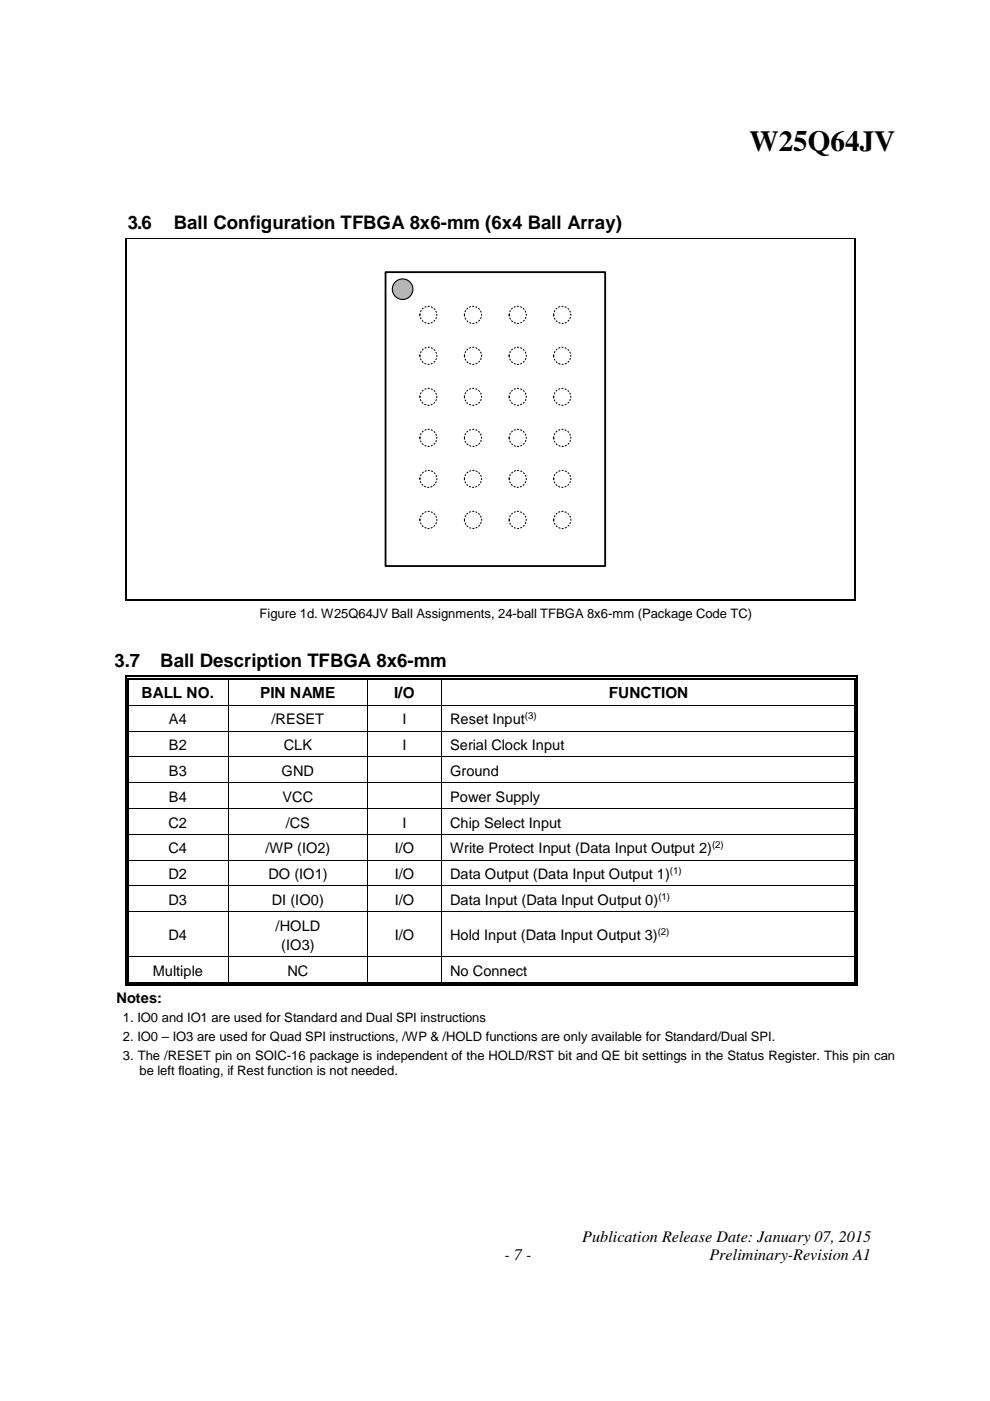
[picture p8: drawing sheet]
<svg xmlns="http://www.w3.org/2000/svg" width="210mm" height="297mm" viewBox="0 0 210 297" stroke-linecap="round" stroke-linejoin="round" font-family="sans-serif">
<g fill="#000">
<path d="M26.6 50.5h.2v.2h-.2zM181.2 50.5h.2v.2h-.2zM26.6 127.2h.2v.2h-.2zM181.2 127.2h.2v.2h-.2zM26.6 143.3h.3v.8h-.3zM26.6 143.3h.7v.3h-.7zM26.6 149.5h.3v.1h-.3zM26.6 155h.3v.2h-.3zM27.1 143.8h.2v.3h-.2zM27.1 149.5h.2v.1h-.2zM27.1 155h.2v.2h-.2zM48.3 144.1h.2z"/>
<path d="M48.3 143.3h.7v.3h-.7zM48.3 143.8h.7v.3h-.7zM48.3 149.5h.2v.1h-.2zM48.3 155h.2v.2h-.2zM77.9 144.1h.1zM77.9 143.3h.7v.3h-.7zM77.9 143.8h.7v.3h-.7zM77.9 149.5l.1 .1zM77.9 155l.1 .2zM93.5 144.1h.1zM93.5 143.3h.7v.3h-.7zM93.5 143.8h.7v.3h-.7z"/>
<path d="M93.5 149.5h.1v.1h-.1zM93.5 155h.1v.2h-.1zM181.1 143.3h.8v.3h-.8zM181.1 143.8h.3v.3h-.3zM181.1 149.5h.3v.1h-.3zM181.1 155h.3v.2h-.3zM181.6 143.3h.3v.8h-.3zM181.6 149.5h.3v.1h-.3zM181.6 155h.3v.2h-.3zM26.6 160.4h.3v.2h-.3zM26.6 165.9h.3v.2h-.3zM26.6 171.4h.3v.1h-.3z"/>
<path d="M26.6 176.8h.3v.2h-.3zM27.1 160.4h.2v.2h-.2zM27.1 165.9h.2v.2h-.2zM27.1 171.4h.2v.1h-.2zM27.1 176.8h.2v.2h-.2zM48.3 160.4h.2v.2h-.2zM48.3 165.9h.2v.2h-.2zM48.3 171.4h.2v.1h-.2zM48.3 176.8h.2v.2h-.2zM77.9 160.4l.1 .2zM77.9 165.9l.1 .2zM77.9 171.4l.1 .1z"/>
<path d="M77.9 176.8l.1 .2zM93.5 160.4h.1v.2h-.1zM93.5 165.9h.1v.2h-.1zM93.5 171.4h.1v.1h-.1zM93.5 176.8h.1v.2h-.1zM181.1 160.4h.3v.2h-.3zM181.1 165.9h.3v.2h-.3zM181.1 171.4h.3v.1h-.3zM181.1 176.8h.3v.2h-.3zM181.6 160.4h.3v.2h-.3zM181.6 165.9h.3v.2h-.3zM181.6 171.4h.3v.1h-.3z"/>
<path d="M181.6 176.8h.3v.2h-.3zM26.6 182.3h.3v.2h-.3zM26.6 187.7h.3v.2h-.3zM26.6 193.2h.3v.2h-.3zM27.1 182.3h.2v.2h-.2zM27.1 187.7h.2v.2h-.2zM27.1 193.2h.2v.2h-.2zM48.3 182.3h.2v.2h-.2zM48.3 187.7h.2v.2h-.2zM48.3 193.2h.2v.2h-.2zM77.9 182.3l.1 .2zM77.9 187.7l.1 .2z"/>
<path d="M77.9 193.2l.1 .2zM93.5 182.3h.1v.2h-.1zM93.5 187.7h.1v.2h-.1zM93.5 193.2h.1v.2h-.1zM181.1 182.3h.3v.2h-.3zM181.1 187.7h.3v.2h-.3zM181.1 193.2h.3v.2h-.3zM181.6 182.3h.3v.2h-.3zM181.6 187.7h.3v.2h-.3zM181.6 193.2h.3v.2h-.3zM26.6 202.8h.3v.1h-.3zM26.6 208.3h.3v.7h-.3z"/>
<path d="M26.6 208.8h.7v.2h-.7zM27.1 202.8h.2v.1h-.2zM27.1 208.3h.2v.2h-.2zM48.3 202.8h.2v.1h-.2zM48.3 208.3h.7v.2h-.7zM48.3 208.8h.7v.2h-.7zM77.9 202.8l.1 .1zM77.9 208.3h.7v.2h-.7zM77.9 208.8h.7v.2h-.7zM93.5 202.8h.1v.1h-.1zM93.5 208.3h.7v.2h-.7zM93.5 208.8h.7v.2h-.7z"/>
<path d="M181.1 202.8h.3v.1h-.3zM181.1 208.8h.8v.2h-.8zM181.1 208.3h.3v.2h-.3zM181.6 202.8h.3v.1h-.3zM181.6 208.3h.3v.7h-.3z"/>
</g>
<g fill="none" stroke="#000" stroke-width=".21">
<path d="M26.8 50.6h154.4M27.3 149.6h21M27.3 155.1h21M48.4 144.1v5.4M48.4 149.6v5.4M48.4 155.2v5.2M48.5 149.6h29.4M48.5 155.1h29.4M78 144.1v5.4M78 149.6v5.4M78 155.2v5.2M78 149.6h15.5"/>
<path d="M78 155.1h15.5M93.6 144.1v5.4M93.6 149.6v5.4M93.6 155.2v5.2M93.6 149.6h87.5M93.6 155.1h87.5M27.3 160.5h21M27.3 166h21M27.3 171.4h21M27.3 176.9h21M48.4 160.6v5.3M48.4 166.1v5.3"/>
<path d="M48.4 171.5v5.3M48.4 177v5.3M48.5 160.5h29.4M48.5 166h29.4M48.5 171.4h29.4M48.5 176.9h29.4M78 160.6v5.3M78 166.1v5.3M78 171.5v5.3M78 177v5.3M78 160.5h15.5M78 166h15.5"/>
<path d="M78 171.4h15.5M78 176.9h15.5M93.6 160.6v5.3M93.6 166.1v5.3M93.6 171.5v5.3M93.6 177v5.3M93.6 160.5h87.5M93.6 166h87.5M93.6 171.4h87.5M93.6 176.9h87.5M27.3 182.4h21M27.3 187.8h21"/>
<path d="M27.3 193.3h21M48.4 182.5v5.2M48.4 187.9v5.3M48.4 193.4v9.4M48.5 182.4h29.4M48.5 187.8h29.4M48.5 193.3h29.4M78 182.5v5.2M78 187.9v5.3M78 193.4v9.4M78 182.4h15.5M78 187.8h15.5"/>
<path d="M78 193.3h15.5M93.6 182.5v5.2M93.6 187.9v5.3M93.6 193.4v9.4M93.6 182.4h87.5M93.6 187.8h87.5M93.6 193.3h87.5M27.3 202.9h21M48.4 202.9v5.4M48.5 202.9h29.4M78 202.9v5.4M78 202.9h15.5"/>
<path d="M93.6 202.9v5.4M93.6 202.9h87.5"/>
</g>
<g fill="none" stroke="#000" stroke-width=".25">
<path d="M26.7 50.7v76.5M181.3 50.7v76.5M26.8 127.3h154.4M26.8 144.1v5.4M26.8 149.6v5.4M26.8 155.2v5.2M27.2 144.1v5.4M27.2 149.6v5.4M27.2 155.2v5.2M27.3 143.4h21M27.3 143.9h21M49 143.4h28.9"/>
<path d="M49 143.9h28.9M78.6 143.4h14.9M78.6 143.9h14.9M94.2 143.4h86.9M94.2 143.9h86.9M181.3 144.1v5.4M181.3 149.6v5.4M181.3 155.2v5.2M181.7 144.1v5.4M181.7 149.6v5.4M181.7 155.2v5.2M26.8 160.6v5.3"/>
<path d="M26.8 166.1v5.3M26.8 171.5v5.3M26.8 177v5.3M27.2 160.6v5.3M27.2 166.1v5.3M27.2 171.5v5.3M27.2 177v5.3M181.3 160.6v5.3M181.3 166.1v5.3M181.3 171.5v5.3M181.3 177v5.3M181.7 160.6v5.3"/>
<path d="M181.7 166.1v5.3M181.7 171.5v5.3M181.7 177v5.3M26.8 182.5v5.2M26.8 187.9v5.3M26.8 193.4v9.4M27.2 182.5v5.2M27.2 187.9v5.3M27.2 193.4v9.4M181.3 182.5v5.2M181.3 187.9v5.3M181.3 193.4v9.4"/>
<path d="M181.7 182.5v5.2M181.7 187.9v5.3M181.7 193.4v9.4M26.8 202.9v5.4M27.2 202.9v5.4M27.3 208.9h21M27.3 208.4h21M49 208.9h28.9M49 208.4h28.9M78.6 208.9h14.9M78.6 208.4h14.9M94.2 208.9h86.9"/>
<path d="M94.2 208.4h86.9M181.3 202.9v5.4M181.7 202.9v5.4"/>
</g>
<path d="M81.7 57.7h46.6v62.3h-46.6z" fill-rule="evenodd" fill="#fff"/>
<path d="M81.7 57.7h46.6v62.3h-46.6z" fill="none" stroke="#000" stroke-width=".39"/>
<circle cx="90.8" cy="92.8" r="1.81" fill="#fff"/>
<circle cx="90.8" cy="92.8" r="1.81" fill="none" stroke="#000" stroke-width=".23" stroke-dasharray=".2 .5"/>
<circle cx="100.3" cy="92.8" r="1.82" fill="#fff"/>
<circle cx="100.3" cy="92.8" r="1.82" fill="none" stroke="#000" stroke-width=".23" stroke-dasharray=".2 .5"/>
<circle cx="109.8" cy="92.8" r="1.82" fill="#fff"/>
<circle cx="109.8" cy="92.8" r="1.82" fill="none" stroke="#000" stroke-width=".23" stroke-dasharray=".2 .5"/>
<circle cx="119.2" cy="92.8" r="1.82" fill="#fff"/>
<circle cx="119.2" cy="92.8" r="1.82" fill="none" stroke="#000" stroke-width=".23" stroke-dasharray=".2 .5"/>
<circle cx="90.8" cy="101.5" r="1.8" fill="#fff"/>
<circle cx="90.8" cy="101.5" r="1.8" fill="none" stroke="#000" stroke-width=".23" stroke-dasharray=".2 .5"/>
<circle cx="100.3" cy="101.5" r="1.81" fill="#fff"/>
<circle cx="100.3" cy="101.5" r="1.81" fill="none" stroke="#000" stroke-width=".23" stroke-dasharray=".2 .5"/>
<circle cx="109.8" cy="101.5" r="1.81" fill="#fff"/>
<circle cx="109.8" cy="101.5" r="1.81" fill="none" stroke="#000" stroke-width=".23" stroke-dasharray=".2 .5"/>
<circle cx="119.2" cy="101.5" r="1.81" fill="#fff"/>
<circle cx="119.2" cy="101.5" r="1.81" fill="none" stroke="#000" stroke-width=".23" stroke-dasharray=".2 .5"/>
<circle cx="90.8" cy="110.2" r="1.81" fill="#fff"/>
<circle cx="90.8" cy="110.2" r="1.81" fill="none" stroke="#000" stroke-width=".23" stroke-dasharray=".2 .5"/>
<circle cx="100.3" cy="110.2" r="1.82" fill="#fff"/>
<circle cx="100.3" cy="110.2" r="1.82" fill="none" stroke="#000" stroke-width=".23" stroke-dasharray=".2 .5"/>
<circle cx="109.8" cy="110.2" r="1.81" fill="#fff"/>
<circle cx="109.8" cy="110.2" r="1.81" fill="none" stroke="#000" stroke-width=".23" stroke-dasharray=".2 .5"/>
<circle cx="119.2" cy="110.2" r="1.82" fill="#fff"/>
<circle cx="119.2" cy="110.2" r="1.82" fill="none" stroke="#000" stroke-width=".23" stroke-dasharray=".2 .5"/>
<circle cx="90.8" cy="66.8" r="1.81" fill="#fff"/>
<circle cx="90.8" cy="66.8" r="1.81" fill="none" stroke="#000" stroke-width=".23" stroke-dasharray=".2 .5"/>
<circle cx="100.3" cy="66.8" r="1.82" fill="#fff"/>
<circle cx="100.3" cy="66.8" r="1.82" fill="none" stroke="#000" stroke-width=".23" stroke-dasharray=".2 .5"/>
<circle cx="109.8" cy="66.8" r="1.81" fill="#fff"/>
<circle cx="109.8" cy="66.8" r="1.81" fill="none" stroke="#000" stroke-width=".23" stroke-dasharray=".2 .5"/>
<circle cx="119.2" cy="66.8" r="1.82" fill="#fff"/>
<circle cx="119.2" cy="66.8" r="1.82" fill="none" stroke="#000" stroke-width=".23" stroke-dasharray=".2 .5"/>
<circle cx="90.8" cy="75.4" r="1.81" fill="#fff"/>
<circle cx="90.8" cy="75.4" r="1.81" fill="none" stroke="#000" stroke-width=".23" stroke-dasharray=".2 .5"/>
<circle cx="100.3" cy="75.4" r="1.82" fill="#fff"/>
<circle cx="100.3" cy="75.4" r="1.82" fill="none" stroke="#000" stroke-width=".23" stroke-dasharray=".2 .5"/>
<circle cx="109.8" cy="75.4" r="1.81" fill="#fff"/>
<circle cx="109.8" cy="75.4" r="1.81" fill="none" stroke="#000" stroke-width=".23" stroke-dasharray=".2 .5"/>
<circle cx="119.2" cy="75.4" r="1.82" fill="#fff"/>
<circle cx="119.2" cy="75.4" r="1.82" fill="none" stroke="#000" stroke-width=".23" stroke-dasharray=".2 .5"/>
<circle cx="90.8" cy="84.1" r="1.8" fill="#fff"/>
<circle cx="90.8" cy="84.1" r="1.8" fill="none" stroke="#000" stroke-width=".23" stroke-dasharray=".2 .5"/>
<circle cx="100.3" cy="84.1" r="1.81" fill="#fff"/>
<circle cx="100.3" cy="84.1" r="1.81" fill="none" stroke="#000" stroke-width=".23" stroke-dasharray=".2 .5"/>
<circle cx="109.8" cy="84.1" r="1.81" fill="#fff"/>
<circle cx="109.8" cy="84.1" r="1.81" fill="none" stroke="#000" stroke-width=".23" stroke-dasharray=".2 .5"/>
<circle cx="119.2" cy="84.1" r="1.81" fill="#fff"/>
<circle cx="119.2" cy="84.1" r="1.81" fill="none" stroke="#000" stroke-width=".23" stroke-dasharray=".2 .5"/>
<circle cx="85.4" cy="61.3" r="2.18" fill="#b3b3b3"/>
<circle cx="85.4" cy="61.3" r="2.18" fill="none" stroke="#000" stroke-width=".23"/>
<text font-size="6.2" x="158.9" y="32">W25Q64JV</text>
<g font-size="4">
<text x="27.1" y="48.5">3.6</text>
<text x="36.9" y="48.5">Ball Configuration TFBGA 8x6-mm (6x4 Ball Array)</text>
<text x="24.3" y="141.4">3.7</text>
<text x="34" y="141.4">Ball Description TFBGA 8x6-mm</text>
</g>
<g font-size="3.4">
<text x="123.4" y="263.3">Publication Release Date: January 07, 2015</text>
<text x="106.9" y="267.2">- 7 -</text>
<text x="150.5" y="267.2">Preliminary-Revision A1</text>
</g>
<g font-size="3.3">
<text x="30" y="147.9">BALL NO.</text>
<text x="55.2" y="147.9">PIN NAME</text>
<text x="83.6" y="147.9">I/O</text>
<text x="129.1" y="147.9">FUNCTION</text>
</g>
<g font-size="3.1">
<text x="35.8" y="153.6">A4</text>
<text x="57.6" y="153.6">/RESET</text>
<text x="85.3" y="153.6">I</text>
<text x="95.4" y="153.6">Reset Input</text>
<text x="35.8" y="159">B2</text>
<text x="60.2" y="159">CLK</text>
<text x="85.3" y="159">I</text>
<text x="95.4" y="159">Serial Clock Input</text>
<text x="35.8" y="164.5">B3</text>
<text x="59.7" y="164.5">GND</text>
<text x="95.4" y="164.5">Ground</text>
<text x="35.8" y="170">B4</text>
<text x="59.9" y="170">VCC</text>
<text x="95.4" y="170">Power Supply</text>
<text x="35.7" y="175.5">C2</text>
<text x="60.6" y="175.5">/CS</text>
<text x="85.3" y="175.5">I</text>
<text x="95.4" y="175.5">Chip Select Input</text>
<text x="35.7" y="180.9">C4</text>
<text x="56.3" y="180.9">/WP (IO2)</text>
<text x="83.7" y="180.9">I/O</text>
<text x="95.4" y="180.9">Write Protect Input (Data Input Output 2)</text>
<text x="35.7" y="186.4">D2</text>
<text x="35.7" y="191.8">D3</text>
<text x="56.9" y="186.4">DO (IO1)</text>
<text x="57.7" y="191.8">DI (IO0)</text>
<text x="83.7" y="191.8">I/O</text>
<text x="83.7" y="186.4">I/O</text>
<text x="95.4" y="191.8">Data Input (Data Input Output 0)</text>
<text x="95.4" y="186.4">Data Output (Data Input Output 1)</text>
<text x="58.4" y="197.3">/HOLD</text>
<text x="35.7" y="199.3">D4</text>
<text x="59.6" y="201.4">(IO3)</text>
<text x="83.7" y="199.3">I/O</text>
<text x="95.4" y="199.3">Hold Input (Data Input Output 3)</text>
<text x="32.4" y="206.9">Multiple</text>
<text x="61" y="206.9">NC</text>
<text x="95.4" y="206.9">No Connect</text>
<text x="24.7" y="212.7">Notes:</text>
</g>
<g font-size="2.8">
<text x="55" y="131">Figure 1d. W25Q64JV Ball Assignments, 24-ball TFBGA 8x6-mm (Package Code TC)</text>
<text x="26.1" y="216.8">1. IO0 and IO1 are used for Standard and Dual SPI instructions</text>
<text x="26.1" y="220.8">2. IO0 – IO3 are used for Quad SPI instructions, /WP &amp; /HOLD functions are only available for Standard/Dual SPI.</text>
<text x="26.1" y="224.7">3. The /RESET pin on SOIC-16 package is independent of the HOLD/RST bit and QE bit settings in the Status Register. This pin can</text>
<text x="29.6" y="227.9">be left floating, if Rest function is not needed.</text>
</g>
<g font-size="2.1">
<text x="111.3" y="152.5">(3)</text>
<text x="151" y="179.9">(2)</text>
<text x="142" y="185.3">(1)</text>
<text x="139.6" y="190.8">(1)</text>
<text x="139.4" y="198.3">(2)</text>
</g>
</svg>
